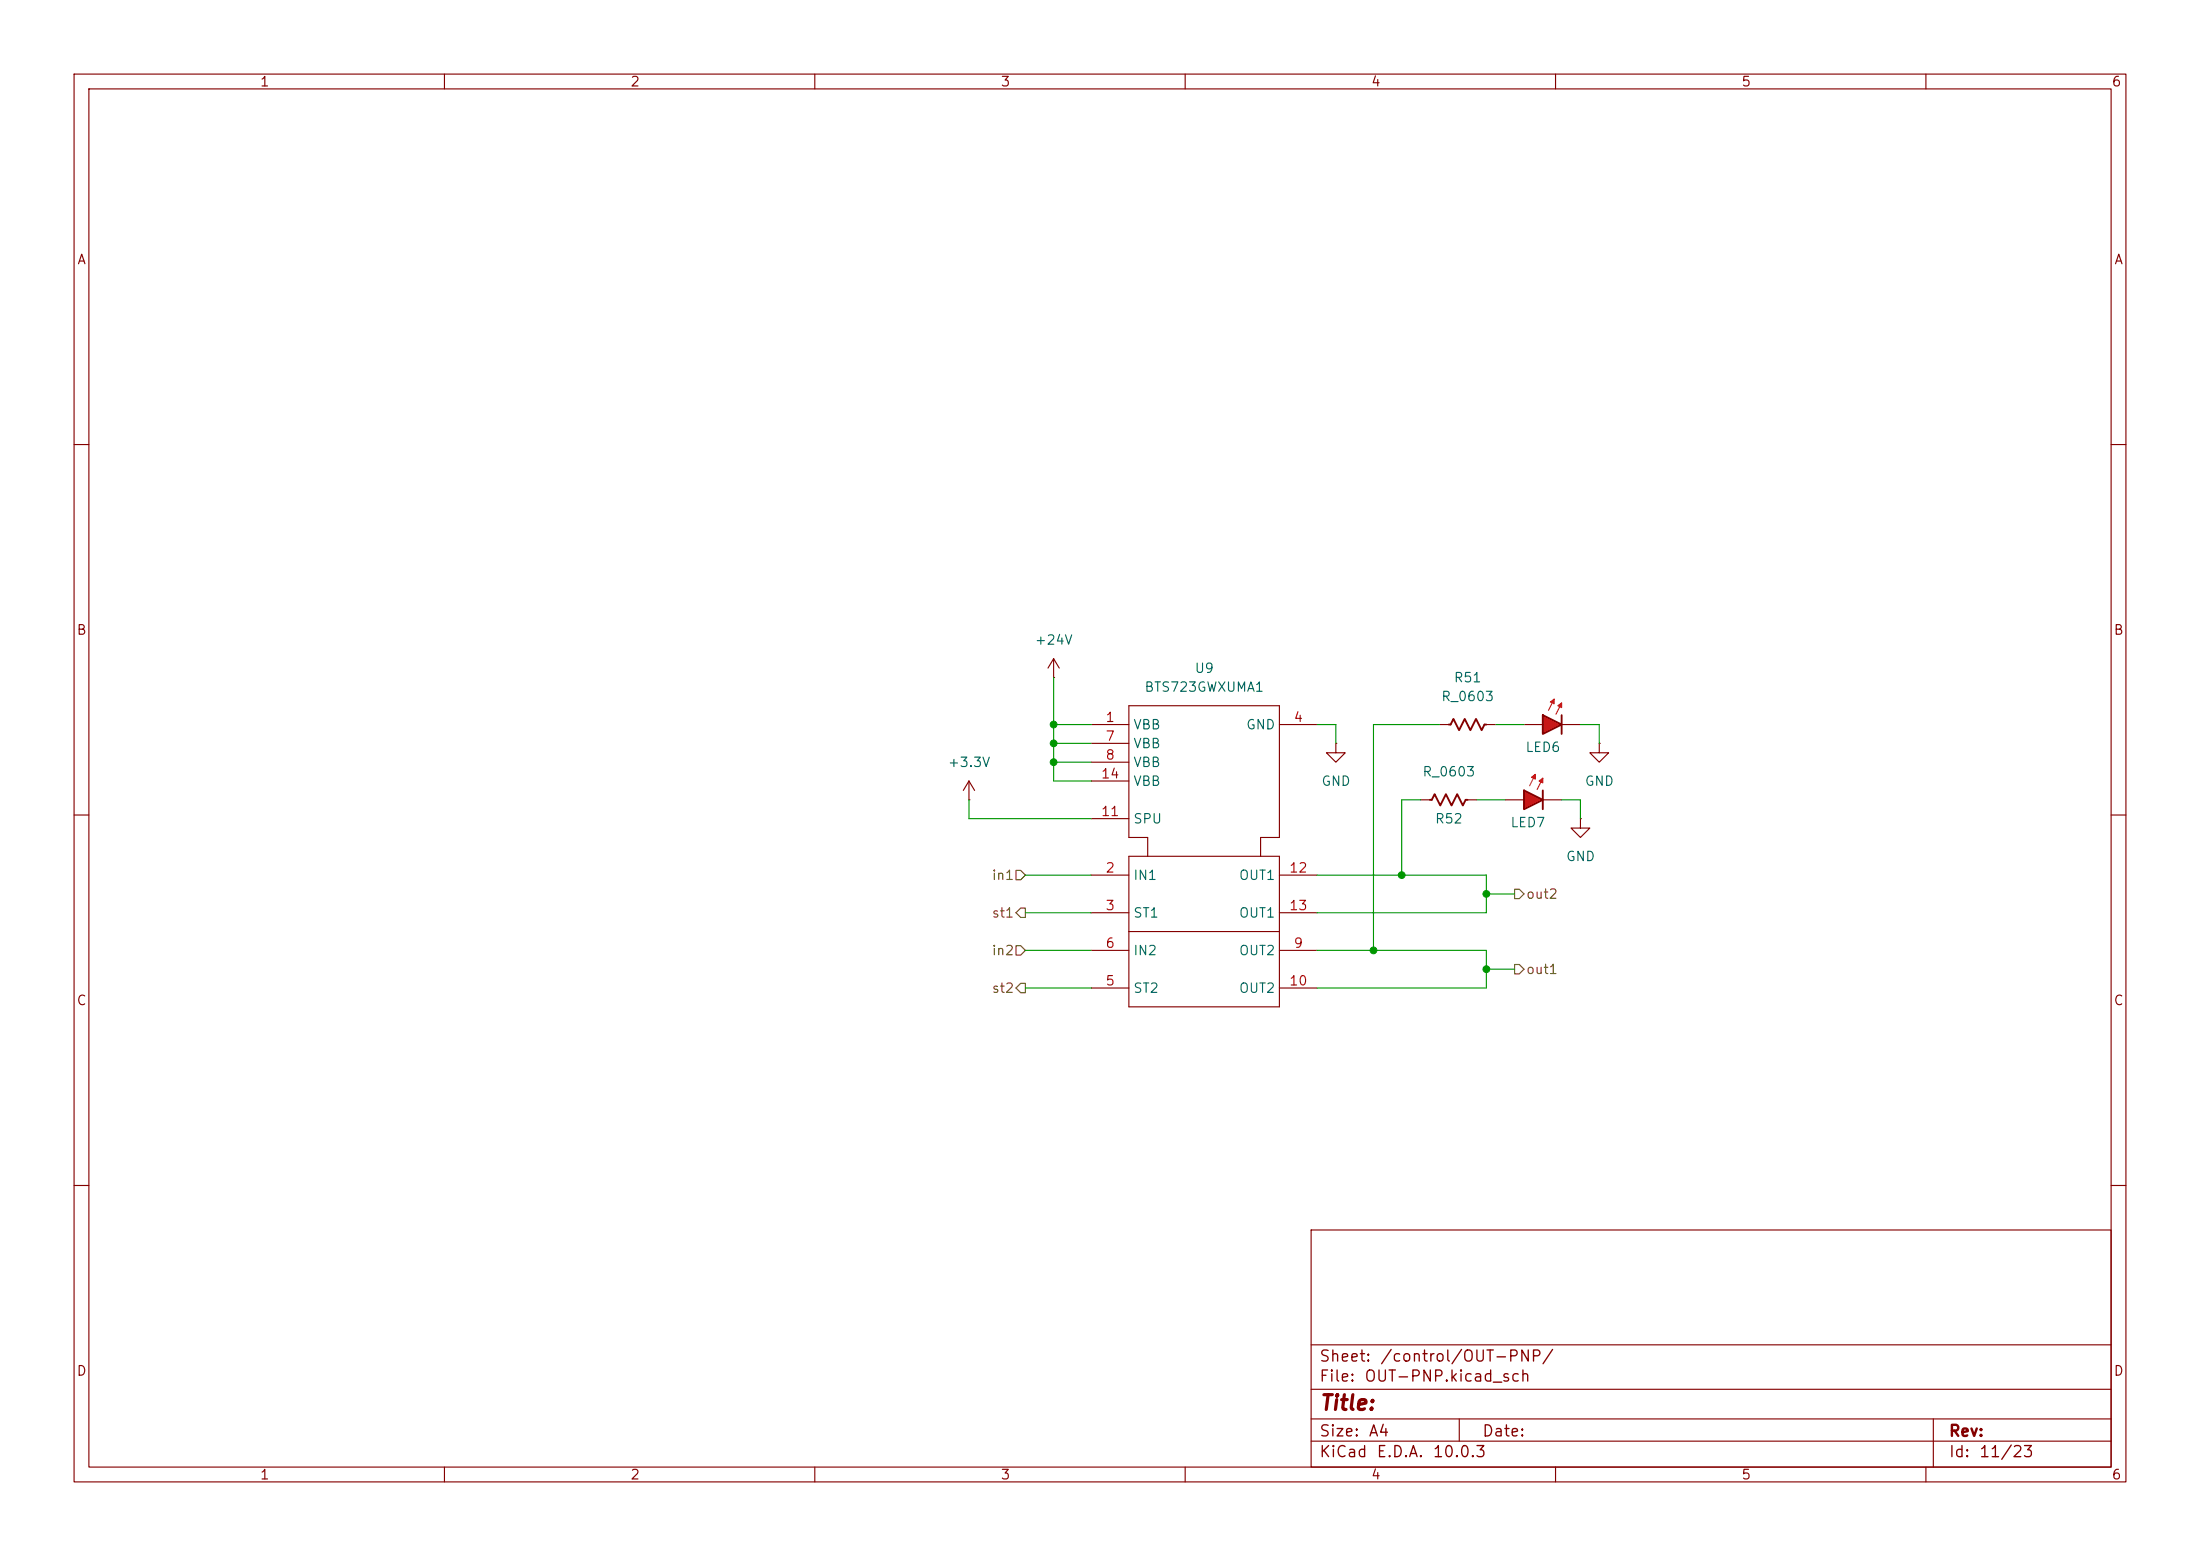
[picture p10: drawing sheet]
<svg xmlns="http://www.w3.org/2000/svg" width="297mm" height="210mm" viewBox="0 0 297 210" stroke-linecap="round" stroke-linejoin="round" font-family="sans-serif">
<g fill="none" stroke="#840000" stroke-width=".15">
<path d="M10 10h277v190h-277zM12 12h273v186h-273zM60 10v2M110 10v2M160 10v2M210 10v2M260 10v2M10 60h2M285 60h2M10 110h2M180.3 100.3v1.3h1.3l-1.3 1.3-1.2-1.3h1.2M180.3 100.3h.1"/>
<path d="M285 110h2M10 160h2M177 166h108v32h-108zM285 160h2M60 198v2M110 198v2M160 198v2M177 194.5h108M177 191.5h108M177 187.5h108M177 181.5h108M197 191.5v3"/>
<path d="M210 198v2M260 198v2M261 191.5v6.5"/>
</g>
<path d="M205.7 106.7l2.6 1.3-2.6 1.2z" fill="#f01e1e"/>
<path d="M193 108h.3l.4-.8 .7 1.5 .8-1.5 .8 1.5 .7-1.5 .8 1.5 .4-.7h.2M205.7 106.7l2.6 1.3-2.6 1.2zM208.3 106.7v2.5" fill="none" stroke="#840000" stroke-width=".25"/>
<path d="M207.3 104.5l-.8 1.5M208.3 105l-.8 1.6" fill="none" stroke="#f01e1e" stroke-width=".15"/>
<g fill="#f01e1e" stroke="#f01e1e" stroke-width=".15">
<path d="M206.8 104.9l.5-.4v.7z"/>
<path d="M207.8 105.4l.5-.4v.7z"/>
</g>
<g fill="none" stroke="#840000" stroke-width=".15">
<path d="M142.2 91.4h.1M142.2 88.9l-.7 1.3M142.2 88.9l.8 1.3M142.2 88.9v2.5M130.8 108h.1M130.8 105.4l-.8 1.3M130.8 105.4l.8 1.3M130.8 105.4v2.6M191.8 108h1.2M198.1 108h1.3M203.2 108h2.5M208.3 108h2.5"/>
<path d="M213.4 110.5v1.3h1.2l-1.2 1.2-1.3-1.2h1.3M213.4 110.5h.1"/>
</g>
<path d="M208.3 96.5l2.5 1.3-2.5 1.3z" fill="#f01e1e"/>
<path d="M195.6 97.8h.2l.4-.8 .8 1.6 .7-1.6 .8 1.6 .8-1.6 .7 1.6 .4-.8h.3M208.3 96.5l2.5 1.3-2.5 1.3zM210.8 96.5v2.6" fill="none" stroke="#840000" stroke-width=".25"/>
<path d="M209.8 94.4l-.8 1.5M210.8 94.9l-.7 1.5" fill="none" stroke="#f01e1e" stroke-width=".15"/>
<g fill="#f01e1e" stroke="#f01e1e" stroke-width=".15">
<path d="M209.3 94.7l.5-.3v.6z"/>
<path d="M210.3 95.3l.5-.4v.6z"/>
</g>
<g fill="none" stroke="#840000" stroke-width=".15">
<path d="M147.3 97.8h5.1M172.7 97.8h5.1M194.3 97.8h1.3M200.7 97.8h1.2M205.7 97.8h2.6M210.8 97.8h2.6M147.3 118.1h5.1M147.3 100.3h5.1M147.3 102.9h5.1M147.3 110.5h5.1M147.3 105.4h5.1M152.4 115.6h20.3v20.3h-20.3z"/>
<path d="M154.9 115.6v-2.6h-2.5v-17.7h20.3v17.7h-2.5v2.6M172.7 118.1h5.1M215.9 100.3v1.3h1.3l-1.3 1.3-1.3-1.3h1.3M215.9 100.3h.1M147.3 123.2h5.1M147.3 133.4h5.1M147.3 128.3h5.1M152.4 125.7h20.3M172.7 123.2h5.1M172.7 133.4h5.1M172.7 128.3h5.1"/>
</g>
<path d="M137.2 117.5h.6l.6 .6-.6 .6h-.6zM137.2 127.6h.6l.6 .7-.6 .6h-.6zM137.8 132.7h.6v1.3h-.6l-.6-.6zM137.8 122.6h.6v1.2h-.6l-.6-.6zM204.5 120h.6l.6 .7-.6 .6h-.6zM204.5 130.2h.6l.6 .6-.6 .6h-.6z" fill="none" stroke="#725600" stroke-width=".15"/>
<g fill="none" stroke="#009600" stroke-width=".15">
<path d="M142.2 97.8h5.1M142.2 91.4v14h5.1M177.8 97.8h2.5v2.5M194.3 97.8h-8.9v30.5M201.9 97.8h3.8M213.4 97.8h2.5v2.5M130.8 108v2.5h16.5M138.4 118.1h8.9M142.2 102.9h5.1M142.2 100.3h5.1M177.8 118.1h22.9v5.1h-22.9M191.8 108h-2.6v10.1"/>
<path d="M199.4 108h3.8M210.8 108h2.6v2.5M138.4 128.3h8.9M138.4 123.2h8.9M138.4 133.4h8.9M177.8 128.3h22.9v5.1h-22.9M200.7 130.8h3.8M200.7 120.7h3.8"/>
</g>
<g fill="#009600" stroke="#009600" stroke-width=".14">
<circle cx="142.2" cy="102.9" r=".46"/>
<circle cx="142.2" cy="100.3" r=".46"/>
<circle cx="142.2" cy="97.8" r=".46"/>
<circle cx="200.7" cy="120.7" r=".46"/>
<circle cx="200.7" cy="130.8" r=".46"/>
<circle cx="185.4" cy="128.3" r=".46"/>
<circle cx="189.2" cy="118.1" r=".46"/>
</g>
<text font-size="2" fill="#840000" x="178" y="190.8">Title:</text>
<g font-size="1.5" fill="#840000">
<text x="178" y="184.2">Sheet:</text>
<text x="186.2" y="184.2">/control/OUT-PNP/</text>
<text x="178" y="186.9">File:</text>
<text x="184.1" y="186.9">OUT-PNP.kicad_sch</text>
<text x="178" y="197.1">KiCad</text>
<text x="178" y="194.3">Size:</text>
<text x="184.7" y="194.3">A4</text>
<text x="185.7" y="197.1">E.D.A.</text>
<text x="193.3" y="197.1">10.0.3</text>
<text x="200" y="194.3">Date:</text>
<text x="263" y="194.3">Rev:</text>
<text x="263" y="197.1">Id:</text>
<text x="267.1" y="197.1">11/23</text>
</g>
<g font-size="1.3" fill="#840000">
<text x="35" y="12">1</text>
<text x="85" y="12">2</text>
<text x="135" y="12">3</text>
<text x="185" y="12">4</text>
<text x="235" y="12">5</text>
<text x="285" y="12">6</text>
<text x="10.3" y="36">A</text>
<text x="285.3" y="36">A</text>
<text x="10.3" y="86">B</text>
<text x="285.3" y="86">B</text>
<text x="10.3" y="136">C</text>
<text x="285.3" y="136">C</text>
<text x="10.3" y="186">D</text>
<text x="285.3" y="186">D</text>
<text x="35" y="200">1</text>
<text x="85" y="200">2</text>
<text x="135" y="200">3</text>
<text x="185" y="200">4</text>
<text x="235" y="200">5</text>
<text x="285" y="200">6</text>
</g>
<g font-size="1.3" fill="#006464">
<text x="139.6" y="87.3">+24V</text>
<text x="154.4" y="93.7">BTS723GWXUMA1</text>
<text x="161.2" y="91.1">U9</text>
<text x="194.5" y="95">R_0603</text>
<text x="196.2" y="92.4">R51</text>
<text x="152.9" y="98.8">VBB</text>
<text x="152.9" y="101.3">VBB</text>
<text x="168.1" y="98.8">GND</text>
<text x="205.9" y="101.8">LED6</text>
<text x="127.9" y="103.8">+3.3V</text>
<text x="152.9" y="103.8">VBB</text>
<text x="152.9" y="106.4">VBB</text>
<text x="178.3" y="106.4">GND</text>
<text x="191.9" y="105.1">R_0603</text>
<text x="213.9" y="106.4">GND</text>
<text x="152.9" y="111.5">SPU</text>
<text x="193.6" y="111.5">R52</text>
<text x="203.8" y="112">LED7</text>
<text x="152.9" y="119.1">IN1</text>
<text x="167.2" y="119.1">OUT1</text>
<text x="211.3" y="116.5">GND</text>
<text x="152.9" y="124.2">ST1</text>
<text x="167.2" y="124.2">OUT1</text>
<text x="152.9" y="129.2">IN2</text>
<text x="167.2" y="129.2">OUT2</text>
<text x="152.9" y="134.3">ST2</text>
<text x="167.2" y="134.3">OUT2</text>
</g>
<g font-size="1.3" fill="#a90000">
<text x="149.2" y="97.8">1</text>
<text x="149.2" y="100.3">7</text>
<text x="174.6" y="97.8">4</text>
<text x="148.5" y="105.4">14</text>
<text x="149.2" y="102.8">8</text>
<text x="148.5" y="110.5">11</text>
<text x="149.2" y="118.1">2</text>
<text x="173.9" y="118.1">12</text>
<text x="149.2" y="123.2">3</text>
<text x="173.9" y="123.2">13</text>
<text x="149.2" y="128.2">6</text>
<text x="174.6" y="128.2">9</text>
<text x="149.2" y="133.3">5</text>
<text x="173.9" y="133.3">10</text>
</g>
<g font-size="1.3" fill="#725600">
<text x="133.8" y="119.1">in1</text>
<text x="133.8" y="124.2">st1</text>
<text x="205.9" y="121.6">out2</text>
<text x="133.8" y="129.2">in2</text>
<text x="205.9" y="131.8">out1</text>
<text x="133.8" y="134.3">st2</text>
</g>
</svg>
